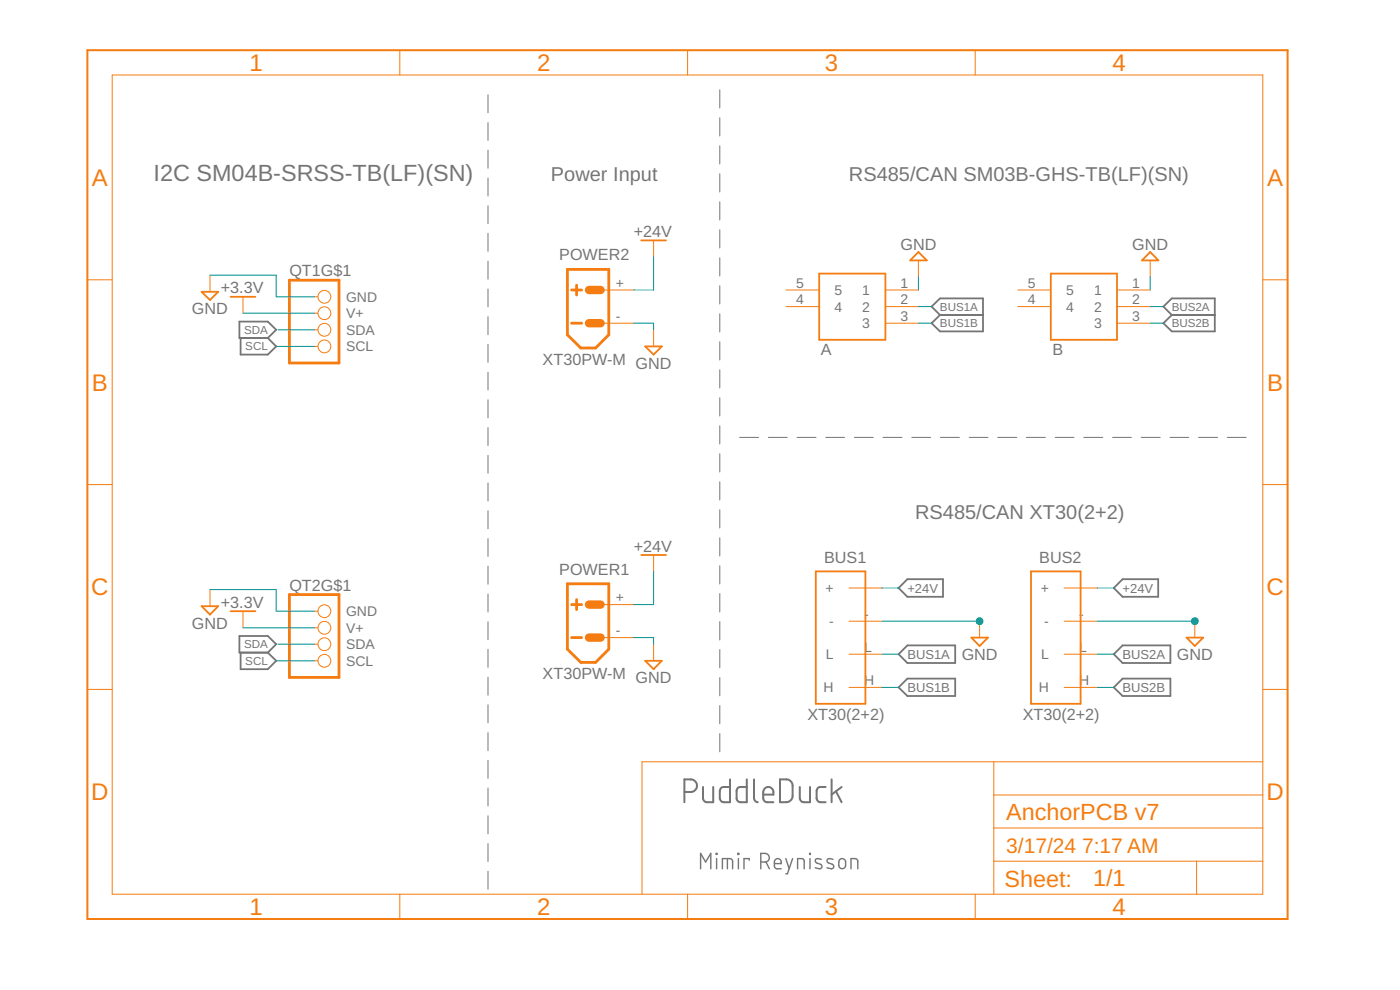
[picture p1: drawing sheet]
<svg xmlns="http://www.w3.org/2000/svg" width="148mm" height="105mm" viewBox="0 0 148 105" stroke-linecap="round" stroke-linejoin="round" font-family="sans-serif">
<g fill="none" stroke="#757575" stroke-width=".11">
<path d="M51.6 10v1.9M51.6 13v1.9M51.6 15.9v1.9M51.6 18.8v1.9M76.2 9.5v1.9M76.2 12.5v1.9M76.2 15.4v2M76.2 18.4v1.9M51.6 21.8v1.9M51.6 24.7v1.9M51.6 27.6v1.9M51.6 30.6v1.9"/>
<path d="M51.6 33.5v1.9M51.6 36.4v2M51.6 39.4v1.9M76.2 21.4v1.9M76.2 24.3v1.9M76.2 27.3v1.9M76.2 30.2v2M76.2 33.2v1.9M76.2 36.2v1.9M76.2 39.1v2M51.6 42.3v1.9M51.6 45.3v1.9"/>
<path d="M51.6 48.2v1.9M51.6 51.1v1.9M51.6 54.1v1.9M51.6 57v1.9M51.6 59.9v1.9M76.2 42.1v1.9M76.2 45.1v1.9M76.2 48v2M76.2 51v1.9M76.2 54v1.9M76.2 56.9v1.9M76.2 59.9v1.9"/>
<path d="M78.3 46.3h2M81.3 46.3h2M84.3 46.3h2.1M87.4 46.3h2M90.4 46.3h2M93.5 46.3h2M96.5 46.3h2M99.5 46.3h2M102.6 46.3h2M105.6 46.3h2M108.6 46.3h2M111.7 46.3h2"/>
<path d="M114.7 46.3h2M117.8 46.3h1.9M120.8 46.3h2M123.8 46.3h2M126.9 46.3h2M129.9 46.3h2M51.6 62.9v1.9M51.6 65.8v1.9M51.6 68.7v1.9M51.6 71.7v1.9M51.6 74.6v1.9M51.6 77.5v1.9"/>
<path d="M76.2 62.8v2M76.2 65.8v1.9M76.2 68.7v2M76.2 71.7v1.9M76.2 74.7v1.9M76.2 77.6v2M51.6 80.5v1.9M51.6 83.4v1.9M51.6 86.3v1.9M51.6 89.3v1.9M51.6 92.2v1.9"/>
</g>
<path d="M72.4 83.8h.7a.67 .67 0 0 0 .7-.6 .67 .67 0 0 0-.7-.7h-.7v2.4M74.4 83.3v1.2a.44 .44 0 0 0 .4 .4h.7v-1.6M77.3 82.5v2.4h-.7a.44 .44 0 0 1-.4-.4v-.8a.4 .4 0 0 1 .4-.4h.7M79 82.5v2.4h-.6a.44 .44 0 0 1-.4-.4v-.8a.4 .4 0 0 1 .4-.4h.6M79.8 82.5v2a.44 .44 0 0 0 .4 .4M80.8 84.1h1.1a.57 .57 0 0 0-.4-.8 .57 .57 0 0 0-.7 .5v.7a.44 .44 0 0 0 .4 .4h.7M82.5 82.5h.7a.67 .67 0 0 1 .7 .6v1.1a.67 .67 0 0 1-.7 .7h-.7zM84.6 83.3v1.2a.44 .44 0 0 0 .5 .4h.6v-1.6M87.4 83.3h-.6a.4 .4 0 0 0-.4 .4v.8a.44 .44 0 0 0 .4 .4h.6M88 82.5v2.4M88.5 83.8l.6 1.1M89.1 83.3l-1.1 .8" fill="none" stroke="#757575" stroke-width=".21"/>
<g fill="none" stroke="#757575" stroke-width=".15">
<path d="M74.1 91.9v-1.6l.6 .9 .5-.9v1.6M75.8 90.3h.1v.1h-.1zM75.8 90.9v1M76.5 91.9v-1h.8l.1 .1 .1 .1v.8M77 90.9v1M78.1 90.3h.1v.1h-.1zM78.1 90.9v1M79.3 91v-.1h-.6v1M80.5 91.2h.5a.46 .46 0 0 0 .4-.4 .46 .46 0 0 0-.4-.5h-.5v1.6M81.1 91.2l.3 .7M82 91.4h.7a.38 .38 0 0 0-.3-.5 .38 .38 0 0 0-.4 .3v.7h.7M83.2 90.9l.3 1"/>
<path d="M83.9 90.9l-.6 1.6h-.1M84.4 91.9v-1h.6l.1 .1v.9M85.7 90.3h.1v.1h-.1zM85.7 90.9v1M86.9 91a.45 .45 0 0 0-.6 0v.1l.1 .2 .5 .2a.25 .25 0 0 1 .1 .3 .25 .25 0 0 1-.2 .1l-.5-.1M88.2 91a.45 .45 0 0 0-.7 0v.1l.2 .2 .4 .2a.25 .25 0 0 1 .1 .3 .25 .25 0 0 1-.2 .1l-.5-.1M88.9 91a.36 .36 0 0 1 .4-.1 .36 .36 0 0 1 .2 .3v.4a.36 .36 0 0 1-.4 .3 .36 .36 0 0 1-.3-.3v-.5zM90.1 91.9v-1h.5l.2 .1v.9"/>
</g>
<g fill="none" stroke="#757575" stroke-width=".19">
<path d="M25.3 34h3l.9 .9-.9 .9h-3zM25.5 35.8v1.7h2.8l.9-.8-.9-.9M98.6 32.4l.9-.8h4.5v3.5h-4.5l-.9-.9 .9-.9zM99.5 33.3h4.5M123.1 32.4l.9-.8h4.6v3.5h-4.6l-.9-.9 .9-.9zM124 33.3h4.6M25.3 67.3h3l.9 .9-.9 .9h-3zM25.5 69.1v1.7h2.8l.9-.9-.9-.8M95.1 62.2l.9-.9h3.8v1.9h-3.8zM95.1 69.2l.9-.9h5.1v1.9h-5.1zM95.1 72.7l.9-.9h5.1v1.9h-5.1zM118.8 61.3h3.8v1.9h-3.8l-.9-1z"/>
<path d="M118.8 68.3h5.1v1.9h-5.1l-.9-1zM118.8 71.8h5.1v1.9h-5.1l-.9-1z"/>
</g>
<g fill="none" stroke="#f57c10" stroke-width=".19">
<path d="M21.3 30.9h1.8l-.9 .8zM24.4 31.4h2.6M67.9 25.4h2.6M68.3 36.7h1.7l-.8 .8zM86.7 29h7v7h-7zM97.2 26.7l.9 .9h-1.8zM111.2 29h7v7h-7zM121.7 26.7l.9 .9h-1.7zM67.9 58.7h2.6M21.3 64.2h1.8l-.9 .8zM24.4 64.7h2.6M68.3 69.9h1.7l-.8 .9z"/>
<path d="M86.3 60.5h5.3v14h-5.3zM102.8 67.5h1.8l-.9 .9zM109.1 60.5h5.3v14h-5.3zM125.6 67.5h1.7l-.9 .9z"/>
</g>
<g fill="none" stroke="#f57c10" stroke-width=".11">
<path d="M11.9 7.9h121.7v86.7h-121.7zM42.3 5.3v2.6M72.8 5.3v2.6M103.2 5.3v2.6M9.2 29.6h2.7M22.2 29.1v1.8M25.7 31.4v1.7M33.3 31.4h.3M33.3 33.1h.3M33.3 34.9h.3M33.3 36.7h.3M63.6 30.7h3.5"/>
<path d="M63.6 34.2h3.5M69.2 25.4v1.8M69.2 34.9v1.8M83.2 30.7h3.5M83.2 32.4h3.5M93.7 30.7h3.5M93.7 34.2h3.5M93.7 32.4h3.5M97.2 27.6v1.7M107.7 30.7h3.5M107.7 32.4h3.5M118.2 30.7h3.5"/>
<path d="M118.2 34.2h3.5M118.2 32.4h3.5M121.7 27.6v1.7M133.6 29.6h2.7M9.2 51.3h2.7M69.2 58.7v1.8M133.6 51.3h2.7M9.2 73h2.7M22.2 62.4v1.8M25.7 64.7v1.7M33.3 64.7h.3M33.3 66.4h.3"/>
<path d="M33.3 68.2h.3M33.3 69.9h.3M63.6 64h3.5M63.6 67.5h3.5M69.2 68.2v1.7M89.9 62.2h3.4M89.9 65.7h3.4M89.9 69.2h3.4M89.9 72.7h3.4M103.7 65.7v1.8M112.6 62.2h3.5M112.6 65.7h3.5"/>
<path d="M112.6 69.2h3.5M112.6 72.7h3.5M126.4 65.7v1.8M133.6 73h2.7M42.3 94.6v2.7M72.8 94.6v2.7M103.2 94.6v2.7M105.2 91.1h28.4M105.2 80.6v14M105.2 87.6h28.4M105.2 84.1h28.4M126.6 91.1v3.5"/>
<path d="M133.6 80.6h-65.7v14"/>
<circle cx="34.3" cy="33.1" r=".68"/>
<circle cx="34.3" cy="34.9" r=".68"/>
<circle cx="34.3" cy="31.4" r=".68"/>
<circle cx="34.3" cy="36.7" r=".68"/>
<circle cx="34.3" cy="64.7" r=".68"/>
<circle cx="34.3" cy="69.9" r=".68"/>
<circle cx="34.3" cy="66.4" r=".68"/>
<circle cx="34.3" cy="68.2" r=".68"/>
</g>
<path d="M30.6 29.7h5.3v8.7h-5.3zM60 28.5h4.4v6.9l-1.4 1.4h-1.5l-1.5-1.4zM60.5 30.7h1.1M60.5 34.2h1.1M61 30.2v1M30.6 62.9h5.3v8.8h-5.3zM60 61.8h4.4v6.9l-1.4 1.4h-1.5l-1.5-1.4zM60.5 64h1.1M60.5 67.5h1.1M61 63.5v1" fill="none" stroke="#f57c10" stroke-width=".3"/>
<path d="M62.3 30.7h1.3M62.3 34.2h1.3M62.3 64h1.3M62.3 67.5h1.3" fill="none" stroke="#f57c10" stroke-width=".89"/>
<path d="M9.2 5.3h127.1v92h-127.1z" fill="none" stroke="#f57c10" stroke-width=".21"/>
<g fill="none" stroke="#009292" stroke-width=".11">
<path d="M22.2 29.1h7v2.3h4.1M25.7 33.1h7.6M29.2 36.7h4.1M29.4 34.9h3.9M67.1 34.2h2.1v.7M69.2 27.2v3.5h-2.1M97.2 34.2h1.4M97.2 29.3v1.4M97.2 32.4h1.4M121.7 34.2h1.4M121.7 29.3v1.4M121.7 32.4h1.4"/>
<path d="M22.2 62.4h7v2.3h4.1M25.7 66.4h7.6M29.2 69.9h4.1M29.4 68.2h3.9M67.1 67.5h2.1v.7M69.2 60.5v3.5h-2.1M93.3 65.7h10.6M93.3 62.2h1.8M93.3 69.2h1.8M93.3 72.7h1.8M116.1 65.7h10.5M116.1 62.2h1.8"/>
<path d="M116.1 69.2h1.8M116.1 72.7h1.8"/>
</g>
<g fill="#009292" stroke="#009292" stroke-width=".11">
<circle cx="103.7" cy="65.7" r=".36"/>
<circle cx="126.4" cy="65.7" r=".36"/>
</g>
<g font-size="2.5" fill="#f57c10">
<text x="26.4" y="7.5">1</text>
<text x="56.8" y="7.5">2</text>
<text x="87.3" y="7.5">3</text>
<text x="117.7" y="7.5">4</text>
<text x="9.7" y="19.7">A</text>
<text x="134.1" y="19.7">A</text>
<text x="9.7" y="41.3">B</text>
<text x="134.1" y="41.3">B</text>
<text x="9.7" y="63">C</text>
<text x="134" y="63">C</text>
<text x="9.7" y="84.7">D</text>
<text x="106.5" y="86.8">AnchorPCB v7</text>
<text x="134" y="84.7">D</text>
<text x="106.3" y="93.8">Sheet:</text>
<text x="115.7" y="93.8">1/1</text>
<text x="26.4" y="96.8">1</text>
<text x="56.8" y="96.8">2</text>
<text x="87.3" y="96.8">3</text>
<text x="117.7" y="96.8">4</text>
</g>
<text font-size="2.5" fill="#757575" x="16.3" y="19.1">I2C SM04B-SRSS-TB(LF)(SN)</text>
<g font-size="2.2" fill="#f57c10">
<text x="106.5" y="90.3">3/17/24</text>
<text x="114.5" y="90.3">7:17 AM</text>
</g>
<g font-size="2.1" fill="#757575">
<text x="58.3" y="19.1">Power Input</text>
<text x="89.8" y="19.1">RS485/CAN SM03B-GHS-TB(LF)(SN)</text>
<text x="96.9" y="55">RS485/CAN XT30(2+2)</text>
</g>
<g font-size="1.7" fill="#757575">
<text x="30.6" y="29.2">QT1G$1</text>
<text x="59.2" y="27.5">POWER2</text>
<text x="67.1" y="25.1">+24V</text>
<text x="95.3" y="26.4">GND</text>
<text x="119.8" y="26.4">GND</text>
<text x="20.3" y="33.2">GND</text>
<text x="23.4" y="31.1">+3.3V</text>
<text x="57.4" y="38.6">XT30PW-M</text>
<text x="67.3" y="39">GND</text>
<text x="86.9" y="37.6">A</text>
<text x="111.4" y="37.6">B</text>
<text x="67.1" y="58.4">+24V</text>
<text x="87.2" y="59.6">BUS1</text>
<text x="110" y="59.6">BUS2</text>
<text x="23.4" y="64.3">+3.3V</text>
<text x="30.6" y="62.5">QT2G$1</text>
<text x="59.2" y="60.8">POWER1</text>
<text x="20.3" y="66.5">GND</text>
<text x="57.4" y="71.9">XT30PW-M</text>
<text x="101.8" y="69.9">GND</text>
<text x="124.6" y="69.9">GND</text>
<text x="67.3" y="72.3">GND</text>
<text x="85.5" y="76.2">XT30(2+2)</text>
<text x="108.2" y="76.2">XT30(2+2)</text>
</g>
<g font-size="1.5" fill="#757575">
<text x="36.6" y="31.9">GND</text>
<text x="36.6" y="33.7">V+</text>
<text x="36.6" y="35.4">SDA</text>
<text x="65.2" y="30.5">+</text>
<text x="65.2" y="34">-</text>
<text x="84.3" y="32.2">4</text>
<text x="84.3" y="30.5">5</text>
<text x="88.3" y="33">4</text>
<text x="88.3" y="31.2">5</text>
<text x="91.3" y="31.2">1</text>
<text x="91.3" y="33">2</text>
<text x="91.3" y="34.7">3</text>
<text x="95.3" y="30.5">1</text>
<text x="95.3" y="32.2">2</text>
<text x="95.3" y="34">3</text>
<text x="108.8" y="32.2">4</text>
<text x="108.8" y="30.5">5</text>
<text x="112.8" y="33">4</text>
<text x="112.8" y="31.2">5</text>
<text x="115.8" y="31.2">1</text>
<text x="115.8" y="33">2</text>
<text x="115.8" y="34.7">3</text>
<text x="119.8" y="30.5">1</text>
<text x="119.8" y="32.2">2</text>
<text x="119.8" y="34">3</text>
<text x="36.6" y="37.2">SCL</text>
<text x="36.6" y="65.2">GND</text>
<text x="65.2" y="63.7">+</text>
<text x="87.4" y="62.8">+</text>
<text x="91.5" y="65.5">-</text>
<text x="110.1" y="62.8">+</text>
<text x="114.2" y="65.5">-</text>
<text x="36.6" y="67">V+</text>
<text x="36.6" y="68.7">SDA</text>
<text x="36.6" y="70.5">SCL</text>
<text x="65.2" y="67.2">-</text>
<text x="87.4" y="69.8">L</text>
<text x="87.7" y="66.3">-</text>
<text x="91.5" y="69">L</text>
<text x="110.2" y="69.8">L</text>
<text x="110.5" y="66.3">-</text>
<text x="114.2" y="69">L</text>
<text x="87.2" y="73.3">H</text>
<text x="91.5" y="72.5">H</text>
<text x="109.9" y="73.3">H</text>
<text x="114.2" y="72.5">H</text>
</g>
<g font-size="1.4" fill="#757575">
<text x="96" y="62.7">+24V</text>
<text x="118.8" y="62.7">+24V</text>
<text x="96" y="69.7">BUS1A</text>
<text x="118.8" y="69.7">BUS2A</text>
<text x="96" y="73.2">BUS1B</text>
<text x="118.8" y="73.2">BUS2B</text>
</g>
<g font-size="1.2" fill="#757575">
<text x="25.8" y="35.3">SDA</text>
<text x="99.5" y="32.9">BUS1A</text>
<text x="99.5" y="34.6">BUS1B</text>
<text x="124" y="32.9">BUS2A</text>
<text x="124" y="34.6">BUS2B</text>
<text x="26" y="37.1">SCL</text>
<text x="25.8" y="68.6">SDA</text>
<text x="26" y="70.4">SCL</text>
</g>
</svg>
